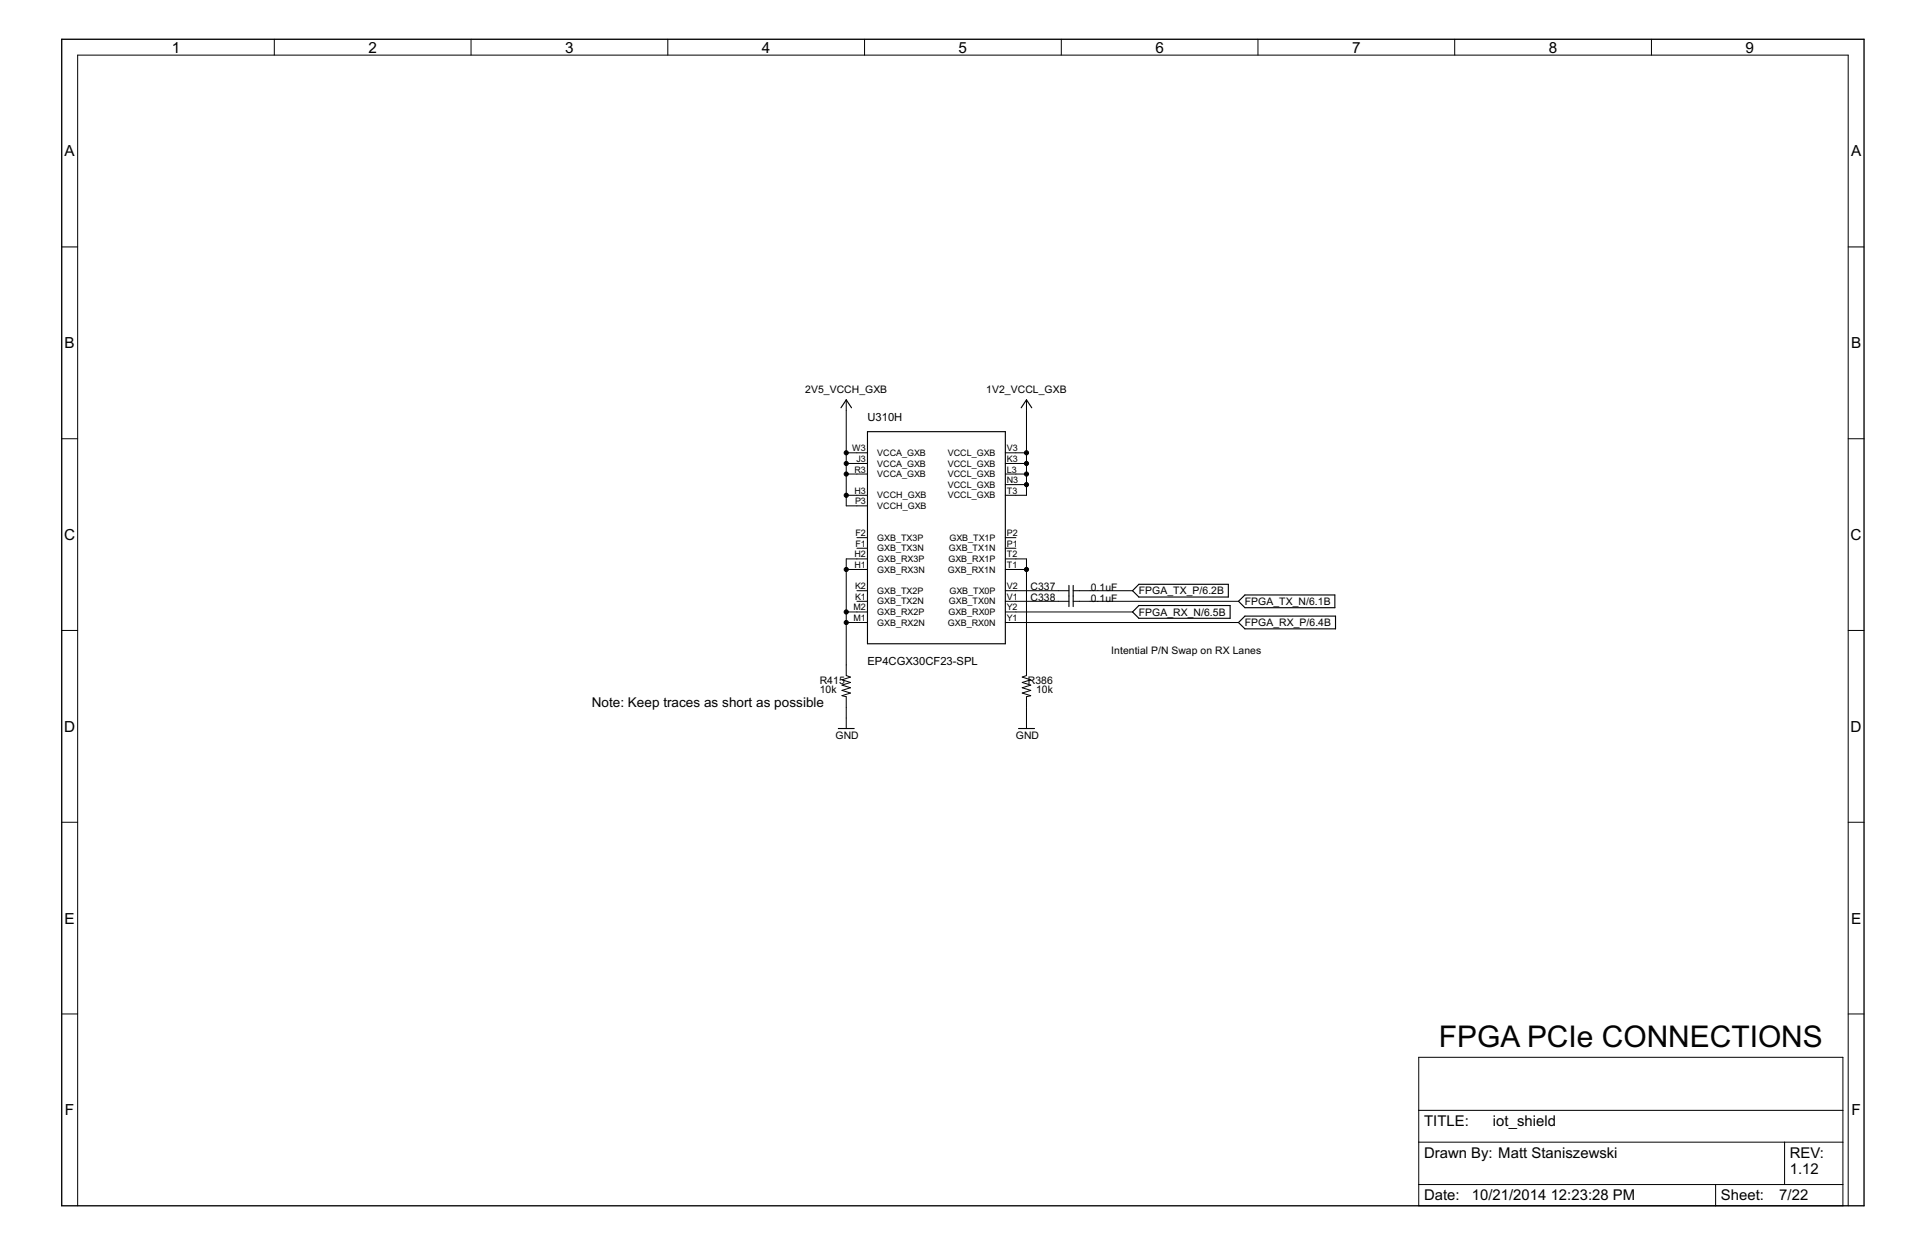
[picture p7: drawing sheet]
<svg xmlns="http://www.w3.org/2000/svg" width="432mm" height="279mm" viewBox="0 0 432 279" stroke-linecap="round" stroke-linejoin="round" font-family="sans-serif">
<path d="M188.6 91.4l1.2-1.7 1.2 1.7M194.6 96.8h30.9v47.6h-30.9zM229.1 91.4l1.2-1.7 1.1 1.7M239.8 131.3v4.7M240.7 131.3v4.7M255.5 131h20v2.9h-20l-1.5-1.4zM255.5 135.8h20.4v2.8h-20.4l-1.5-1.4zM277.8 134.8l1.5-1.4h20.1v2.9h-20.1zM277.8 139.6l1.5-1.4h20.3v2.8h-20.3zM188 163.4h3.6M228.5 163.4h3.6" fill="none" stroke="#000" stroke-width=".25"/>
<g fill="none" stroke="#000" stroke-width=".22">
<path d="M61.5 8.8v3.6M105.7 8.8v3.6M149.8 8.8v3.6M193.9 8.8v3.6M238.1 8.8v3.6M282.2 8.8v3.6M326.3 8.8v3.6M370.4 8.8v3.6M13.8 55.4h3.6M414.6 55.4h3.5M13.8 98.4h3.6M189.8 89.7v23.7h4.8"/>
<path d="M230.3 89.7v21.4h-4.8M414.6 98.4h3.5M189.8 101.5h4.8M189.8 103.9h4.8M189.8 106.3h4.8M189.8 111.1h4.8M225.5 101.5h4.8M225.5 103.9h4.8M225.5 106.3h4.8M225.5 108.7h4.8M189.8 127.7h4.8M189.8 137.2h4.8"/>
<path d="M189.8 139.6h4.8M192.2 132.5h2.4M192.2 134.8h2.4M192.2 120.6h2.4M192.2 122.9h2.4M194.6 125.3h-4.8v26.2l1 .3-1.9 .6 1.9 .6-1.9 .6 1.9 .6-1.9 .6 1.9 .6-1.9 .6 .9 .2v7.2M225.5 125.3h4.8v26.2l-1 .3 1.9 .6-1.9 .6 1.9 .6-1.9 .6 1.9 .6-1.9 .6 1.9 .6-.9 .2v7.2M225.5 132.5h14.3M225.5 134.8h14.3M225.5 120.6h2.4M225.5 122.9h2.4M225.5 127.7h4.8"/>
<path d="M225.5 137.2h28.5M225.5 139.6h52.3M240.7 132.5h13.3M240.7 134.8h37.1M13.8 141.4h3.6M414.6 141.4h3.5M13.8 184.4h3.6M414.6 184.4h3.5M13.8 227.4h3.6M318.2 237.1h95.2v33.3h-95.2zM414.6 227.4h3.5M318.2 256.1h95.2"/>
<path d="M318.2 249h95.2M400.3 256.1v9.5M17.4 270.4v-258h397.2v258M318.2 265.6h95.2M384.8 265.6v4.8"/>
</g>
<path d="M13.8 8.8h404.3v261.6h-404.3z" fill="none" stroke="#000" stroke-width=".3"/>
<g fill="#000" stroke="#000" stroke-width=".22">
<circle cx="189.8" cy="111.1" r=".47"/>
<circle cx="189.8" cy="101.5" r=".47"/>
<circle cx="189.8" cy="106.3" r=".47"/>
<circle cx="189.8" cy="103.9" r=".47"/>
<circle cx="230.3" cy="108.7" r=".47"/>
<circle cx="230.3" cy="106.3" r=".47"/>
<circle cx="230.3" cy="101.5" r=".47"/>
<circle cx="230.3" cy="103.9" r=".47"/>
<circle cx="189.8" cy="139.6" r=".47"/>
<circle cx="189.8" cy="127.7" r=".47"/>
<circle cx="189.8" cy="137.2" r=".47"/>
<circle cx="230.3" cy="127.7" r=".47"/>
</g>
<text font-size="7.5" x="322.8" y="234.7">FPGA PCIe CONNECTIONS</text>
<g font-size="3.8">
<text x="38.5" y="11.8">1</text>
<text x="82.7" y="11.8">2</text>
<text x="126.8" y="11.8">3</text>
<text x="170.9" y="11.8">4</text>
<text x="215" y="11.8">5</text>
<text x="259.2" y="11.8">6</text>
<text x="303.3" y="11.8">7</text>
<text x="347.4" y="11.8">8</text>
<text x="391.5" y="11.8">9</text>
<text x="14.5" y="35.1">A</text>
<text x="415.2" y="35.1">A</text>
<text x="14.5" y="78.1">B</text>
<text x="415.2" y="78.1">B</text>
<text x="14.4" y="121.1">C</text>
<text x="415.1" y="121.1">C</text>
<text x="14.4" y="164.1">D</text>
<text x="415.1" y="164.1">D</text>
<text x="14.5" y="207.1">E</text>
<text x="415.2" y="207.1">E</text>
<text x="14.6" y="250.1">F</text>
<text x="415.3" y="250.1">F</text>
</g>
<g font-size="3.7">
<text x="319.4" y="252.5">TITLE:</text>
<text x="334.9" y="252.5">iot_shield</text>
<text x="319.4" y="259.7">Drawn By: Matt Staniszewski</text>
<text x="401.5" y="259.7">REV:</text>
<text x="401.5" y="263.2">1.12</text>
<text x="319.4" y="269.2">Date:</text>
<text x="330.1" y="269.2">10/21/2014</text>
<text x="347.8" y="269.2">12:23:28 PM</text>
<text x="386" y="269.2">Sheet:</text>
<text x="399.1" y="269.2">7/22</text>
</g>
<text font-size="3.4" x="132.8" y="158.6">Note: Keep traces as short as possible</text>
<g font-size="2.8">
<text x="194.6" y="94.4">U310H</text>
<text x="194.6" y="149.1">EP4CGX30CF23-SPL</text>
</g>
<g font-size="2.6">
<text x="180.6" y="88.1">2V5_VCCH_GXB</text>
<text x="221.2" y="88.1">1V2_VCCL_GXB</text>
<text x="231.2" y="132.4">C337</text>
<text x="231.2" y="134.7">C338</text>
<text x="244.7" y="132.6">0.1uF</text>
<text x="244.7" y="135">0.1uF</text>
<text x="255.5" y="133.3">FPGA_TX_P/6.2B</text>
<text x="279.2" y="135.7">FPGA_TX_N/6.1B</text>
<text x="255.5" y="138">FPGA_RX_N/6.5B</text>
<text x="279.2" y="140.4">FPGA_RX_P/6.4B</text>
<text x="249.3" y="146.7">Intential P/N Swap on RX Lanes</text>
<text x="183.9" y="155.4">10k</text>
<text x="183.9" y="153.3">R415</text>
<text x="230.6" y="153.3">R386</text>
<text x="232.4" y="155.4">10k</text>
<text x="187.4" y="165.7">GND</text>
<text x="227.9" y="165.7">GND</text>
</g>
<g font-size="2.2">
<text x="191.1" y="101.2">W3</text>
<text x="225.8" y="101.2">V3</text>
<text x="191.7" y="106">R3</text>
<text x="192.1" y="103.6">J3</text>
<text x="196.8" y="102.3">VCCA_GXB</text>
<text x="196.8" y="104.6">VCCA_GXB</text>
<text x="196.8" y="107">VCCA_GXB</text>
<text x="212.6" y="102.2">VCCL_GXB</text>
<text x="212.6" y="104.6">VCCL_GXB</text>
<text x="212.6" y="107">VCCL_GXB</text>
<text x="225.8" y="103.6">K3</text>
<text x="225.8" y="106">L3</text>
<text x="191.7" y="110.7">H3</text>
<text x="191.8" y="113.1">P3</text>
<text x="196.8" y="111.8">VCCH_GXB</text>
<text x="212.6" y="109.4">VCCL_GXB</text>
<text x="212.6" y="111.8">VCCL_GXB</text>
<text x="225.8" y="108.3">N3</text>
<text x="225.8" y="110.7">T3</text>
<text x="196.8" y="114.1">VCCH_GXB</text>
<text x="191.7" y="125">H2</text>
<text x="191.9" y="120.2">F2</text>
<text x="191.9" y="122.6">F1</text>
<text x="196.8" y="121.3">GXB_TX3P</text>
<text x="196.8" y="123.7">GXB_TX3N</text>
<text x="212.8" y="123.6">GXB_TX1N</text>
<text x="213" y="121.3">GXB_TX1P</text>
<text x="225.8" y="120.2">P2</text>
<text x="225.8" y="122.6">P1</text>
<text x="225.8" y="125">T2</text>
<text x="191.7" y="127.4">H1</text>
<text x="196.8" y="126">GXB_RX3P</text>
<text x="196.8" y="128.4">GXB_RX3N</text>
<text x="212.6" y="128.4">GXB_RX1N</text>
<text x="212.7" y="126">GXB_RX1P</text>
<text x="225.8" y="127.4">T1</text>
<text x="191.5" y="136.9">M2</text>
<text x="191.8" y="132.1">K2</text>
<text x="191.8" y="134.5">K1</text>
<text x="196.8" y="133.2">GXB_TX2P</text>
<text x="196.8" y="135.5">GXB_TX2N</text>
<text x="196.8" y="137.9">GXB_RX2P</text>
<text x="212.7" y="137.9">GXB_RX0P</text>
<text x="212.8" y="135.5">GXB_TX0N</text>
<text x="213" y="133.2">GXB_TX0P</text>
<text x="225.8" y="132.1">V2</text>
<text x="225.8" y="134.5">V1</text>
<text x="225.8" y="136.9">Y2</text>
<text x="191.5" y="139.3">M1</text>
<text x="196.8" y="140.3">GXB_RX2N</text>
<text x="212.6" y="140.3">GXB_RX0N</text>
<text x="225.8" y="139.3">Y1</text>
</g>
</svg>
